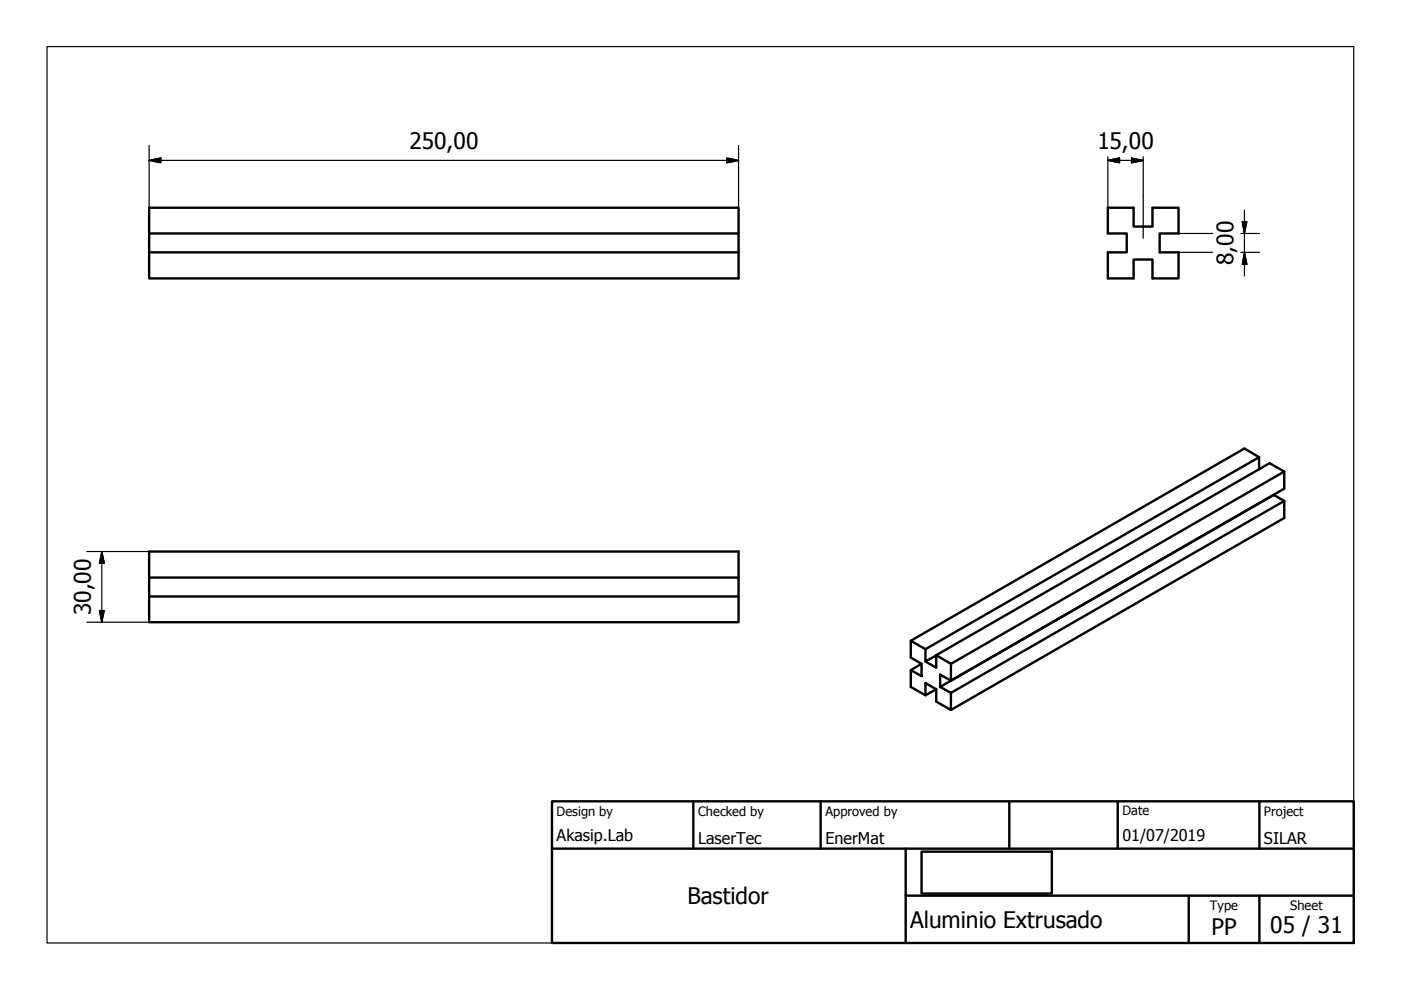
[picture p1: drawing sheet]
<svg xmlns="http://www.w3.org/2000/svg" width="297mm" height="210mm" viewBox="0 0 297 210" stroke-linecap="round" stroke-linejoin="round" font-family="sans-serif">
<!-- layer: Visible (ISO) -->
<g fill="none" stroke="#000" stroke-width=".51">
<path d="M31.6 53.5v-4h125v4M31.6 49.5v-5.5h125v5.5M31.6 53.5v5.5h125v-5.5M31.6 53.5h125M234.9 44h5.4v4h4v-4h5.6v5.5h-4v4h4v5.5h-5.6v-4h-4v4h-5.4v-5.5h4v-4h-4zM267 99.5v-2.6l-70.8 40.7v2.6l2.3-1.2M267 96.9l-3.2-1.8-70.7 40.8v3.5l2.3 1.4M272.3 100v3.6l-70.7 40.7-2.3-1.3v2.6M272.3 106.2v3.6l-70.7 40.7-3.1-1.7v-2.7l-2.3-1.3v2.6l2.3-1.3M31.6 122.5h125v4h-125zM31.6 126.5v5.4h125v-5.4M31.6 122.5v-5.6h125v5.6"/>
<path d="M193.1 135.9l3.1 1.7M198.5 138.9l3.1 1.9 70.7-40.8-3.1-1.8-70.7 40.7v2.7l-2.3-1.4M193.1 142.1l2.3-1.3v2.6zM193.1 142.1v3.5l3.1 1.8M199.3 145.6l70.8-40.7 2.2 1.3-70.7 40.7zM201.6 140.8v3.5M201.6 146.9v3.6"/>
</g>
<circle cx="270.1" cy="104.9" r=".25" fill="#000"/>
<!-- layer: Sketch Geometry (ISO) -->
<path d="M10 9.9h277v190h-277z" fill="none" stroke="#000" stroke-width=".25"/>
<!-- layer: Title (ISO) -->
<path d="M117 169.9h170v30h-170zM117 179.9h170M147 169.9v10M174 169.9v10M192 179.9v20M214 169.9v10M237 169.9v10M267 169.9v10M192 189.9h95M195.4 180.6h27.6v8.9h-27.6zM252 189.9v10M267 189.9v10" fill="none" stroke="#000" stroke-width=".51"/>
<!-- layer: Dimension (ISO) -->
<g fill="none" stroke="#000" stroke-width=".25">
<path d="M31.6 34l2.5-.5v1zM31.6 34h125M31.6 30.8v13.2M154.1 33.5l2.5 .5-2.5 .5zM156.6 30.8v13.2M234.9 34l2.5-.5v1zM234.9 34h7.5M234.9 33.2v10.8M239.9 33.5l2.5 .5-2.5 .5zM242.4 33.2v8.3M249.9 53.5h7.2M249.9 49.5h7.2"/>
<path d="M263.1 53.5h3.9M263.1 49.5h3.9M263.4 47h1l-.6 2.5zM263.8 53.5l.6 2.5h-1zM263.8 44.5v14M18.4 116.9h13.2M21.6 116.9l.5 2.5h-1zM21.6 116.9v15M18.4 131.9h13.2M21.1 129.4h1l-.5 2.5z"/>
</g>
<g fill="#000" stroke="#000" stroke-width=".25">
<path d="M31.6 34l2.5-.5zM31.6 34l2.5-.5v1zM154.1 34.5l2.5-.5zM154.1 33.5l2.5 .5-2.5 .5zM234.9 34l2.5-.5zM234.9 34l2.5-.5v1zM239.9 34.5l2.5-.5zM239.9 33.5l2.5 .5-2.5 .5zM263.4 47l.4 2.5zM263.4 47h1l-.6 2.5zM263.8 53.5l.6 2.5zM263.8 53.5l.6 2.5h-1z"/>
<path d="M21.6 116.9l.5 2.5zM21.6 116.9l.5 2.5h-1zM21.1 129.4l.5 2.5zM21.1 129.4h1l-.5 2.5z"/>
</g>
<!-- layer: Centerline (ISO) -->
<path d="M242.4 41.5v9" fill="none" stroke="#000" stroke-width=".25"/>
<g font-size="4.8">
<text x="86.8" y="31.6">250,00</text>
<text x="232.7" y="31.6">15,00</text>
<text x="261.5" y="56.2" transform="rotate(-90 261.5 56.2)">8,00</text>
<text x="19.2" y="130.4" transform="rotate(-90 19.2 130.4)">30,00</text>
<text x="145.7" y="191.7">Bastidor</text>
<text x="193" y="196.7">Aluminio Extrusado</text>
<text x="269.3" y="197.8">05 / 31</text>
<text x="256.9" y="198.2">PP</text>
</g>
<g font-size="3.4">
<text x="118" y="178.2">Akasip.Lab</text>
<text x="148" y="178.9">LaserTec</text>
<text x="175" y="178.9">EnerMat</text>
<text x="238" y="178.3">01/07/2019</text>
<text x="268" y="178.9">SILAR</text>
</g>
<g font-size="2.7">
<text x="118" y="173">Design by</text>
<text x="148" y="173">Checked by</text>
<text x="175" y="173">Approved by</text>
<text x="238" y="172.9">Date</text>
<text x="268" y="172.9">Project</text>
<text x="256.5" y="192.9">Type</text>
<text x="273.6" y="193">Sheet</text>
</g>
</svg>
